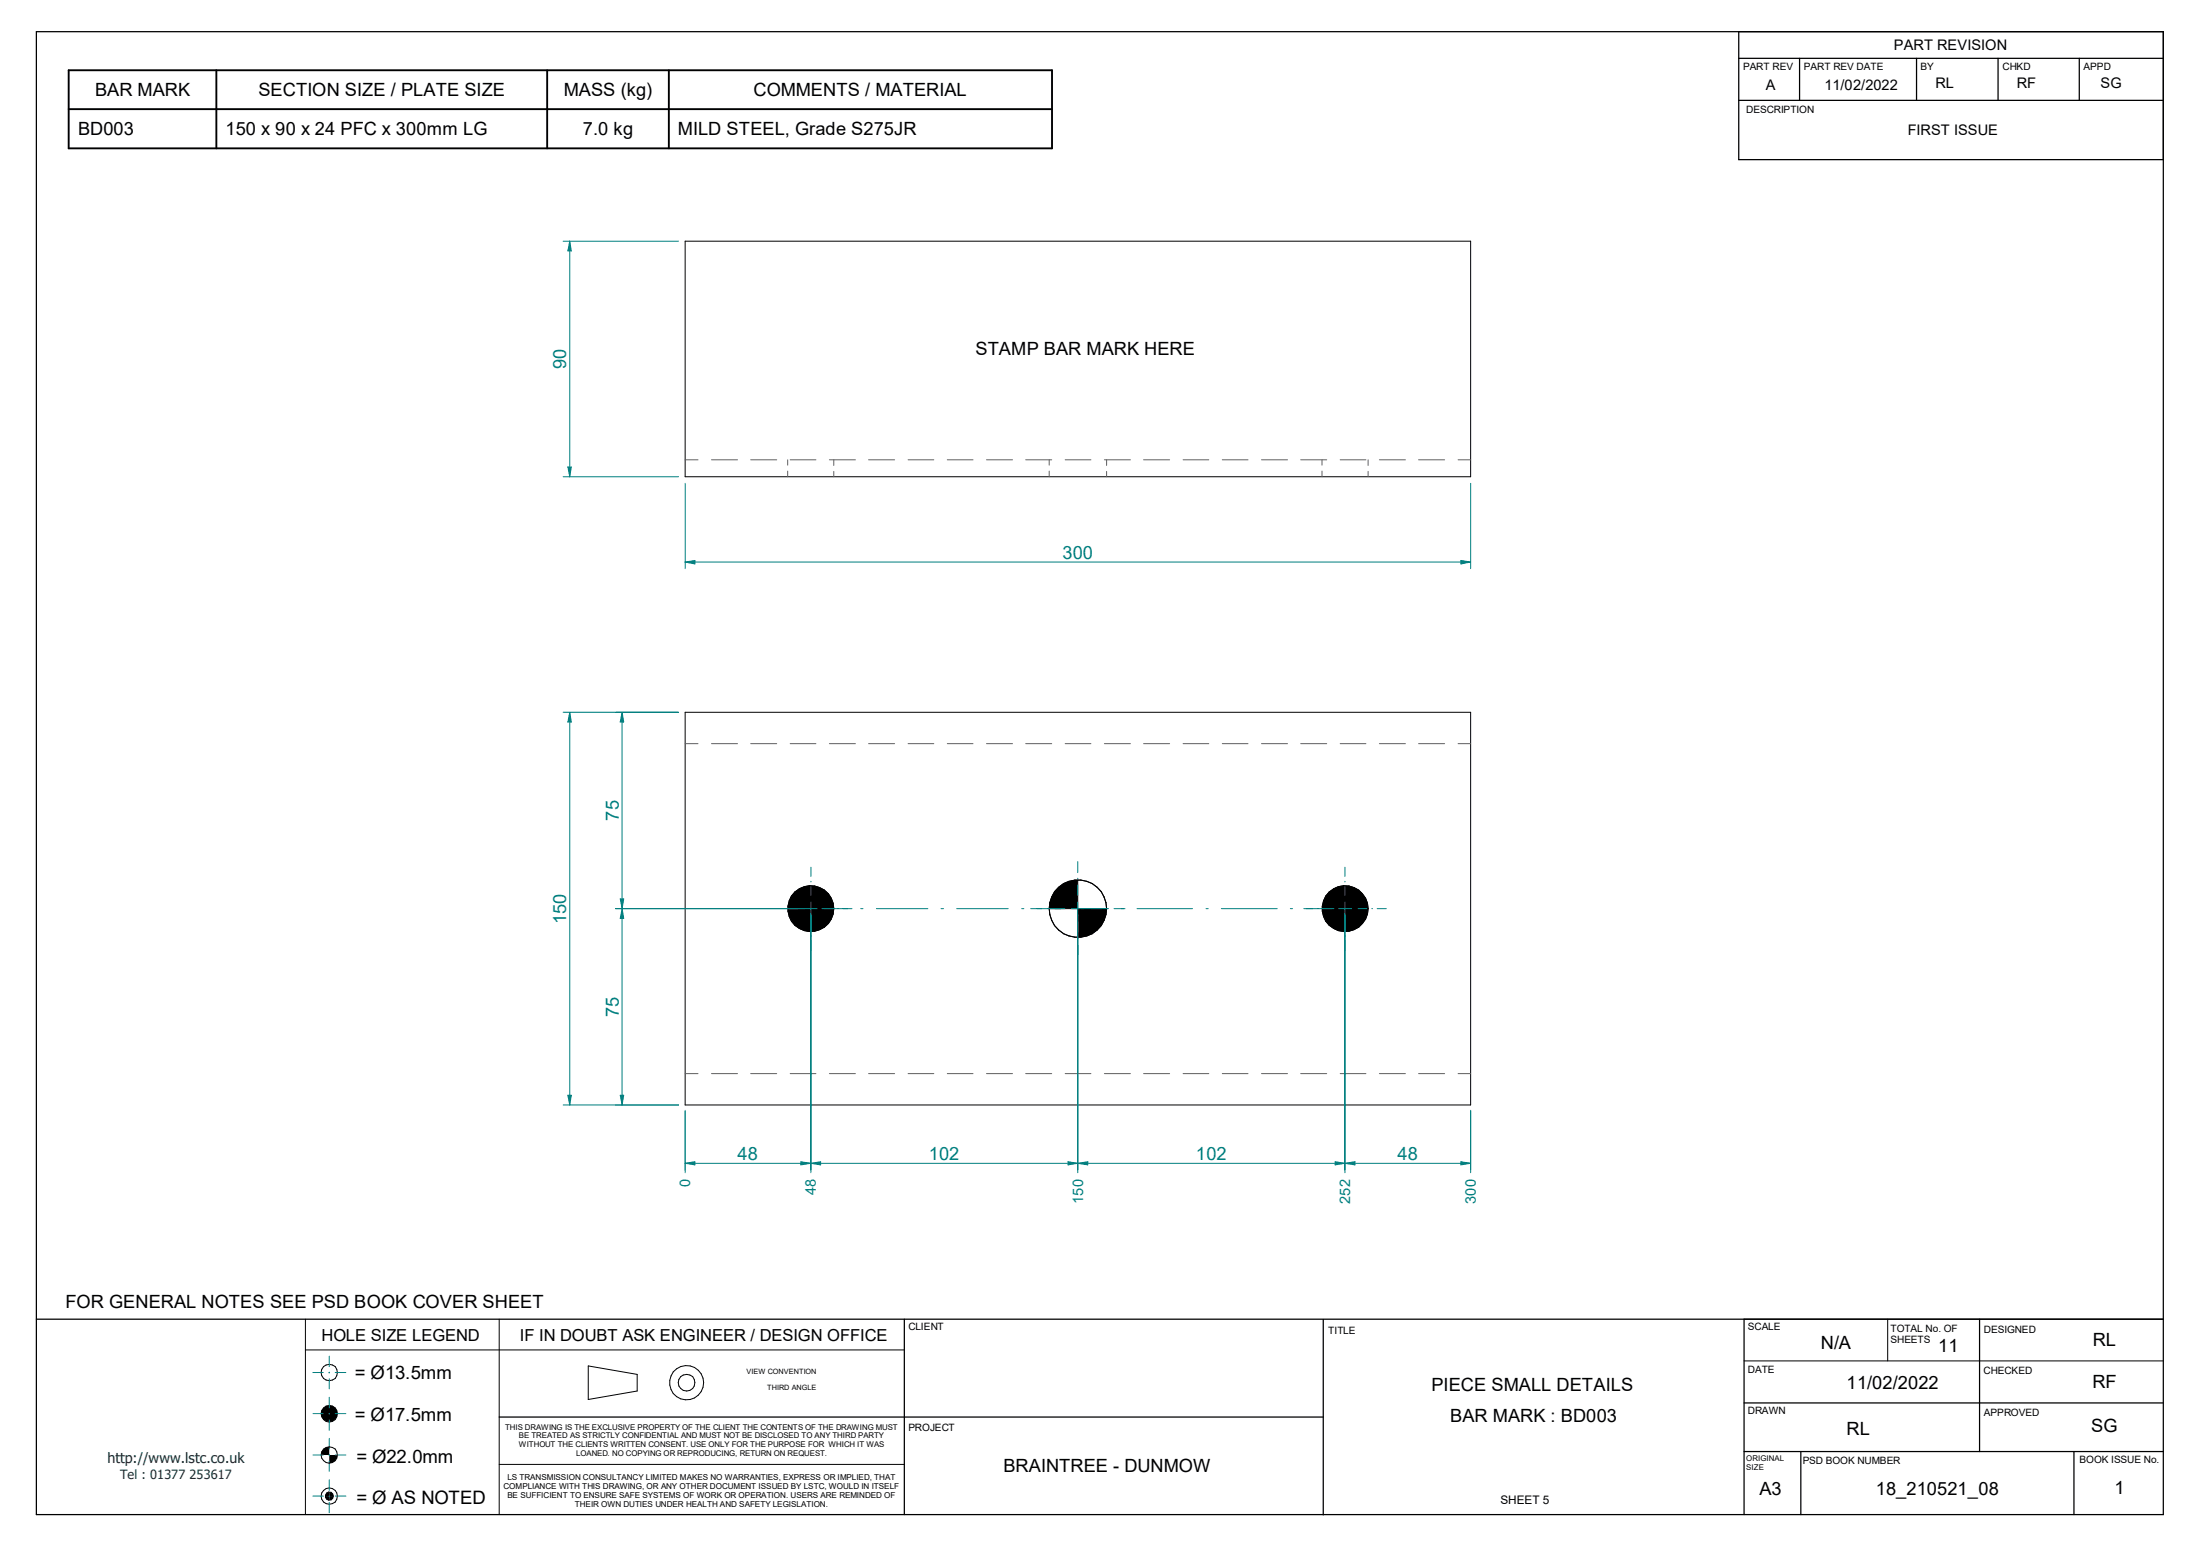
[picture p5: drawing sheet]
<svg xmlns="http://www.w3.org/2000/svg" width="297mm" height="210mm" viewBox="0 0 297 210" stroke-linecap="round" stroke-linejoin="round" font-family="sans-serif">
<path d="M4.9 4.3h287.2v200.1h-287.2zM4.9 178.1h287.2M122.1 178.1v26.3M178.6 178.1v26.4M235.5 178.1v26.3M267.3 178.1v17.8M67.4 191.3h111.2M235.5 189.4h56.6M235.5 195.9h56.6M243.1 195.9v8.5M280 195.9v8.5" fill="none" stroke="#000" stroke-width=".17"/>
<g fill="none" stroke="#000" stroke-width=".14">
<path d="M92.5 32.6h106v31.7h-106zM92.5 96.1h106v53h-106zM108 119.9l-1.3 1.3M145.5 118.7v7.8M111.8 120.6l-4.4 4.4M141.6 122.6a3.9 3.9 0 0 0 3.9 3.9 3.9 3.9 0 0 0 3.9-3.9M141.6 122.6a3.9 3.9 0 0 1 3.9-3.8 3.9 3.9 0 0 1 3.9 3.8M141.6 122.6h7.8M183.8 120.5l-4.3 4.3M41.2 178.1v26.3M67.4 178.1v26.3M254.8 178.1v5.6"/>
<path d="M41.2 182.2h80.9M67.4 197.7h54.7M79.4 184.4l6.6 1.1v2.2l-6.6 1.2zM235.5 183.7h56.6"/>
<circle cx="109.5" cy="122.6" r="3.1"/>
<circle cx="181.6" cy="122.6" r="3.1"/>
<circle cx="44.4" cy="196.4" r="1.1"/>
<circle cx="44.4" cy="185.2" r="1.1"/>
<circle cx="44.4" cy="190.8" r="1.1"/>
<circle cx="92.7" cy="186.6" r="1.13"/>
<circle cx="92.7" cy="186.6" r="2.31"/>
<circle cx="44.5" cy="201.9" r=".55"/>
<circle cx="44.5" cy="201.9" r="1.09"/>
</g>
<g fill="#000">
<path d="M142.5 120.1a3.9 3.9 0 0 1 3-1.4v3.9h-3.9a3.8 3.8 0 0 1 .9-2.5z" fill-rule="evenodd"/>
<path d="M145.5 122.6h3.9a3.9 3.9 0 0 1-3.9 3.9z" fill-rule="evenodd"/>
<path d="M43.6 195.7l.5-.4h.3v1.1h-1.1z" fill-rule="evenodd"/>
<path d="M44.4 196.4h1.2a1.12 1.12 0 0 1-1.2 1.1z" fill-rule="evenodd"/>
<path d="M44 201.7l.4-.3v.5h-.5z" fill-rule="evenodd"/>
<path d="M43.9 201.9h.5v.6l-.2-.1-.2-.2z" fill-rule="evenodd"/>
<path d="M44.4 201.4l.3 .1 .3 .2v.2h-.6z" fill-rule="evenodd"/>
<path d="M44.4 201.9h.6v.3l-.3 .2-.3 .1z" fill-rule="evenodd"/>
<circle cx="109.5" cy="122.7" r="3.1"/>
<circle cx="181.6" cy="122.7" r="3.1"/>
<circle cx="44.4" cy="190.8" r="1.1"/>
</g>
<g fill="none" stroke="#008080" stroke-width=".14">
<path d="M109.5 117.1v1.2M109.5 119h.1M109.5 119.7v1.2M145.5 116.3v1.5M145.5 118.5v.2M145.5 119.4v1.5M181.6 117.1v1.2M181.6 119h.1M181.6 119.7v1.2M103.9 122.6h1.2M105.7 122.6h.1M106.5 122.6h1.2"/>
<path d="M108.6 122.6h1.7M109.5 121.8v36.1M111 122.6h4M116.2 122.6h.3M118.3 122.6h7M127 122.6h.4M129.2 122.6h6.9M137.9 122.6h.3M139.1 122.6h4.7M144.7 122.6h4.9M145.5 121.8v1.7M145.5 124.4v1.5"/>
<path d="M145.5 126.6v.1M145.5 127.5v1.5M150.4 122.6h1.5M153.5 122.6h7.5M162.8 122.6h.3M164.9 122.6h7.5M174.2 122.6h.3M176 122.6h4.1M180.7 122.6h1.8M181.6 121.8v1.7M181.6 124.4v1.2M181.6 126.2v.1"/>
<path d="M181.6 127v1.2M183.3 122.6h1.2M185.2 122.6h.1M185.9 122.6h1.3M92.5 150v7.9M92.5 157l1.3-.2v.4zM42.2 190.8h1.4M42.2 196.4h1.4M42.2 185.3h1.4M44.4 190.8h.1M44.4 196.4h.1M44.4 185.3h.1"/>
<path d="M44.4 183v1.4M44.4 185.2v.1M44.4 186.1v1.4M44.4 188.6v1.4M44.4 190.8v.1M44.4 191.6v1.4M44.4 194.1v1.5M44.4 196.3v.1M44.4 197.2v1.4M44.4 199.7v1.5M45.3 190.8h1.4M45.3 196.4h1.4"/>
<path d="M45.3 185.3h1.4M42.2 201.9h1.4M44.4 201.9h.1M44.4 201.9v.1M44.4 202.8v1.4M45.3 201.9h1.4"/>
</g>
<g fill="none" stroke="#606060" stroke-width=".14">
<path d="M92.5 62.1h1.7M96.1 62.1h3.5M101.3 62.1h3.6M106.3 62.1v.7M106.3 63.6v.7M106.7 62.1h3.5M112 62.1h3.5M112.6 62.1v.7M112.6 63.6v.7M117.3 62.1h3.5M122.6 62.1h3.5M127.9 62.1h3.5"/>
<path d="M133.2 62.1h3.5M138.5 62.1h3.5M141.6 62.1v.7M141.6 63.6v.7M143.8 62.1h3.5M149.1 62.1h3.5M149.4 62.1v.7M149.4 63.6v.7M154.4 62.1h3.5M159.7 62.1h3.5M165 62.1h3.5M170.3 62.1h3.5"/>
<path d="M175.6 62.1h3.5M178.5 62.1v.7M178.5 63.6v.7M180.9 62.1h3.5M184.7 62.1v.7M184.7 63.6v.7M186.2 62.1h3.5M191.5 62.1h3.5M196.8 62.1h1.7M92.5 100.4h1.7M96.1 100.4h3.5M101.3 100.4h3.6"/>
<path d="M106.7 100.4h3.5M112 100.4h3.5M117.3 100.4h3.5M122.6 100.4h3.5M127.9 100.4h3.5M133.2 100.4h3.5M138.5 100.4h3.5M143.8 100.4h3.5M149.1 100.4h3.5M154.4 100.4h3.5M159.7 100.4h3.5M165 100.4h3.5"/>
<path d="M170.3 100.4h3.5M175.6 100.4h3.5M180.9 100.4h3.5M186.2 100.4h3.5M191.5 100.4h3.5M196.8 100.4h1.7M92.5 144.9h1.7M96.1 144.9h3.5M101.3 144.9h3.6M106.7 144.9h3.5M112 144.9h3.5M117.3 144.9h3.5"/>
<path d="M122.6 144.9h3.5M127.9 144.9h3.5M133.2 144.9h3.5M138.5 144.9h3.5M143.8 144.9h3.5M149.1 144.9h3.5M154.4 144.9h3.5M159.7 144.9h3.5M165 144.9h3.5M170.3 144.9h3.5M175.6 144.9h3.5M180.9 144.9h3.5"/>
<path d="M186.2 144.9h3.5M191.5 144.9h3.5M196.8 144.9h1.7"/>
</g>
<path d="M92.5 157l1.3-.2v.4z" fill="#008080"/>
<path d="M108.1 156.8l1.4 .2-1.4 .2z" fill="none" stroke="#008080" stroke-width=".14"/>
<path d="M108.1 156.8l1.4 .2-1.4 .2z" fill="#008080"/>
<path d="M109.5 123.5v34.4M145.5 123.5v34.4M92.5 157h17M109.5 157l1.3-.2v.4z" fill="none" stroke="#008080" stroke-width=".14"/>
<path d="M109.5 157l1.3-.2v.4z" fill="#008080"/>
<path d="M144.2 156.8l1.3 .2-1.3 .2z" fill="none" stroke="#008080" stroke-width=".14"/>
<path d="M144.2 156.8l1.3 .2-1.3 .2z" fill="#008080"/>
<path d="M145.5 123.5v34.4M181.6 123.5v34.4M109.5 157h36M145.5 157l1.4-.2v.4z" fill="none" stroke="#008080" stroke-width=".14"/>
<path d="M145.5 157l1.4-.2v.4z" fill="#008080"/>
<path d="M180.3 156.8l1.3 .2-1.3 .2z" fill="none" stroke="#008080" stroke-width=".14"/>
<path d="M180.3 156.8l1.3 .2-1.3 .2z" fill="#008080"/>
<path d="M181.6 123.5v34.4M145.5 157h36.1M181.6 157l1.3-.2v.4zM198.5 150v7.9" fill="none" stroke="#008080" stroke-width=".14"/>
<path d="M181.6 157l1.3-.2v.4z" fill="#008080"/>
<path d="M197.2 156.8l1.3 .2-1.3 .2z" fill="none" stroke="#008080" stroke-width=".14"/>
<path d="M197.2 156.8l1.3 .2-1.3 .2z" fill="#008080"/>
<path d="M83.1 122.6h25.5M83.1 149.1h8.5M83.7 147.8h.5l-.2 1.3zM181.6 157h16.9" fill="none" stroke="#008080" stroke-width=".14"/>
<path d="M83.7 147.8h.5l-.2 1.3z" fill="#008080"/>
<path d="M84 122.6l.2 1.4h-.5z" fill="none" stroke="#008080" stroke-width=".14"/>
<path d="M84 122.6l.2 1.4h-.5z" fill="#008080"/>
<path d="M83.1 96.1h8.5M83.1 122.6h25.5M83.7 121.3h.5l-.2 1.3zM84 122.6v26.5" fill="none" stroke="#008080" stroke-width=".14"/>
<path d="M83.7 121.3h.5l-.2 1.3z" fill="#008080"/>
<path d="M84 96.1l.2 1.4h-.5z" fill="none" stroke="#008080" stroke-width=".14"/>
<path d="M84 96.1l.2 1.4h-.5z" fill="#008080"/>
<path d="M76 96.1h15.6M76.9 96.1l.2 1.4h-.4zM84 96.1v26.5M76 149.1h15.6" fill="none" stroke="#008080" stroke-width=".14"/>
<path d="M76.9 96.1l.2 1.4h-.4z" fill="#008080"/>
<path d="M76.7 147.8h.4l-.2 1.3z" fill="none" stroke="#008080" stroke-width=".14"/>
<path d="M76.7 147.8h.4l-.2 1.3z" fill="#008080"/>
<path d="M76 32.6h15.6M76 64.3h15.6M76.7 63h.4l-.2 1.3zM76.9 96.1v53" fill="none" stroke="#008080" stroke-width=".14"/>
<path d="M76.7 63h.4l-.2 1.3z" fill="#008080"/>
<path d="M76.9 32.6l.2 1.3h-.4z" fill="none" stroke="#008080" stroke-width=".14"/>
<path d="M76.9 32.6l.2 1.3h-.4z" fill="#008080"/>
<path d="M76.9 32.6v31.7M92.5 65.2v11.6M197.2 75.6l1.3 .3-1.3 .2zM198.5 65.2v11.6" fill="none" stroke="#008080" stroke-width=".14"/>
<path d="M197.2 75.6l1.3 .3-1.3 .2z" fill="#008080"/>
<path d="M92.5 75.9l1.3-.3v.5z" fill="none" stroke="#008080" stroke-width=".14"/>
<path d="M92.5 75.9l1.3-.3v.5z" fill="#008080"/>
<path d="M92.5 75.9h106M109.5 123.4v34.9M145.5 123.4v34.9M181.6 123.4v34.9M92.5 149.9v8.4M198.5 149.9v8.4" fill="none" stroke="#008080" stroke-width=".14"/>
<path d="M9.3 14.7h132.7M9.3 9.5h132.7v10.5h-132.7zM29.2 9.5v10.5M73.9 9.5v10.5M90.3 9.5v10.5" fill="none" stroke="#000" stroke-width=".25"/>
<path d="M234.7 7.9h57.4M234.7 13.5h57.4M234.7 4.3h57.4v17.2h-57.4zM243 7.9v5.6M258.7 7.9v5.6M269.7 7.9v5.6M280.7 7.9v5.6" fill="none" stroke="#000" stroke-width=".17"/>
<g font-size="2.5">
<text x="12.8" y="13">BAR MARK</text>
<text x="34.9" y="13">SECTION SIZE / PLATE SIZE</text>
<text x="76.1" y="13">MASS (kg)</text>
<text x="101.7" y="13">COMMENTS / MATERIAL</text>
<text x="10.5" y="18.2">BD003</text>
<text x="30.4" y="18.2">150 x 90 x 24 PFC x 300mm LG</text>
<text x="78.7" y="18.2">7.0 kg</text>
<text x="91.5" y="18.2">MILD STEEL, Grade S275JR</text>
<text x="131.7" y="47.9">STAMP BAR MARK HERE</text>
<text x="8.8" y="176.5">FOR GENERAL NOTES SEE PSD BOOK COVER SHEET</text>
<text x="245.8" y="182">N/A</text>
<text x="261.7" y="182.5">11</text>
<text x="282.5" y="181.7">RL</text>
<text x="47.9" y="186.2">= Ø13.5mm</text>
<text x="47.9" y="191.7">= Ø17.5mm</text>
<text x="193.3" y="187.8">PIECE SMALL DETAILS</text>
<text x="195.8" y="192">BAR MARK : BD003</text>
<text x="249.3" y="187.5">11/02/2022</text>
<text x="282.5" y="187.4">RF</text>
<text x="48.1" y="197.4">= Ø22.0mm</text>
<text x="249.3" y="193.6">RL</text>
<text x="282.3" y="193.3">SG</text>
<text x="48.1" y="202.9">= Ø AS NOTED</text>
<text x="135.5" y="198.7">BRAINTREE - DUNMOW</text>
<text x="237.5" y="201.8">A3</text>
<text x="253.2" y="201.8">18_210521_08</text>
<text x="285.5" y="201.7">1</text>
</g>
<g font-size="2.5" fill="#008080">
<text x="76.5" y="49.8" transform="rotate(-90 76.5 49.8)">90</text>
<text x="143.4" y="75.4">300</text>
<text x="83.5" y="110.7" transform="rotate(-90 83.5 110.7)">75</text>
<text x="76.5" y="124.7" transform="rotate(-90 76.5 124.7)">150</text>
<text x="83.5" y="137.3" transform="rotate(-90 83.5 137.3)">75</text>
<text x="99.6" y="156.6">48</text>
<text x="125.4" y="156.6">102</text>
<text x="161.5" y="156.6">102</text>
<text x="188.7" y="156.6">48</text>
</g>
<g font-size="2.2">
<text x="43.4" y="181.1">HOLE SIZE LEGEND</text>
<text x="70.2" y="181.1">IF IN DOUBT ASK ENGINEER / DESIGN OFFICE</text>
</g>
<g font-size="2">
<text x="255.7" y="6.8">PART REVISION</text>
<text x="261.3" y="11.9">RL</text>
<text x="272.3" y="11.9">RF</text>
<text x="283.6" y="11.9">SG</text>
<text x="238.4" y="12.1">A</text>
<text x="246.3" y="12.1">11/02/2022</text>
<text x="257.6" y="18.3">FIRST ISSUE</text>
</g>
<g font-size="2" fill="#008080">
<text x="93.2" y="160.2" transform="rotate(-90 93.2 160.2)">0</text>
<text x="110.2" y="161.3" transform="rotate(-90 110.2 161.3)">48</text>
<text x="146.2" y="162.5" transform="rotate(-90 146.2 162.5)">150</text>
<text x="182.3" y="162.5" transform="rotate(-90 182.3 162.5)">252</text>
<text x="199.3" y="162.5" transform="rotate(-90 199.3 162.5)">300</text>
</g>
<text font-size="1.9" fill="#000080" x="14.5" y="197.5">http://www.lstc.co.uk</text>
<text font-size="1.7" fill="#000080" x="16.2" y="199.7">Tel : 01377 253617</text>
<text font-size="1.6" x="202.6" y="203">SHEET 5</text>
<g font-size="1.4">
<text x="235.3" y="9.4">PART REV</text>
<text x="243.5" y="9.4">PART REV DATE</text>
<text x="259.3" y="9.4">BY</text>
<text x="270.3" y="9.4">CHKD</text>
<text x="281.3" y="9.4">APPD</text>
<text x="235.8" y="15.3">DESCRIPTION</text>
<text x="122.6" y="179.6">CLIENT</text>
<text x="236" y="179.6">SCALE</text>
<text x="255.2" y="179.7">TOTAL No. OF</text>
<text x="267.8" y="179.9">DESIGNED</text>
<text x="179.3" y="180">TITLE</text>
<text x="236" y="185.4">DATE</text>
<text x="255.2" y="181.3">SHEETS</text>
<text x="267.8" y="185.4">CHECKED</text>
<text x="236" y="190.9">DRAWN</text>
<text x="267.8" y="191.2">APPROVED</text>
<text x="122.6" y="193.1">PROJECT</text>
<text x="243.4" y="197.6">PSD BOOK NUMBER</text>
<text x="280.8" y="197.5">BOOK ISSUE No.</text>
</g>
<g font-size="1.1">
<text x="68.2" y="193">THIS DRAWING IS THE EXCLUSIVE PROPERTY OF THE CLIENT THE CONTENTS OF THE DRAWING MUST</text>
<text x="70.1" y="194.1">BE TREATED AS STRICTLY CONFIDENTIAL AND MUST NOT BE DISCLOSED TO ANY THIRD PARTY</text>
<text x="70.1" y="195.3">WITHOUT THE CLIENTS WRITTEN CONSENT. USE ONLY FOR THE PURPOSE FOR WHICH IT WAS</text>
<text x="77.8" y="196.5">LOANED. NO COPYING OR REPRODUCING, RETURN ON REQUEST.</text>
<text x="235.8" y="197.2">ORIGINAL</text>
<text x="68" y="200.9">COMPLIANCE WITH THIS DRAWING, OR ANY OTHER DOCUMENT ISSUED BY LSTC, WOULD IN ITSELF</text>
<text x="68.5" y="199.7">LS TRANSMISSION CONSULTANCY LIMITED MAKES NO WARRANTIES, EXPRESS OR IMPLIED, THAT</text>
<text x="68.5" y="202.1">BE SUFFICIENT TO ENSURE SAFE SYSTEMS OF WORK OR OPERATION. USERS ARE REMINDED OF</text>
<text x="77.6" y="203.4">THEIR OWN DUTIES UNDER HEALTH AND SAFETY LEGISLATION.</text>
<text x="235.8" y="198.5">SIZE</text>
</g>
<g font-size="1">
<text x="100.8" y="185.5">VIEW CONVENTION</text>
<text x="103.6" y="187.7">THIRD ANGLE</text>
</g>
</svg>
